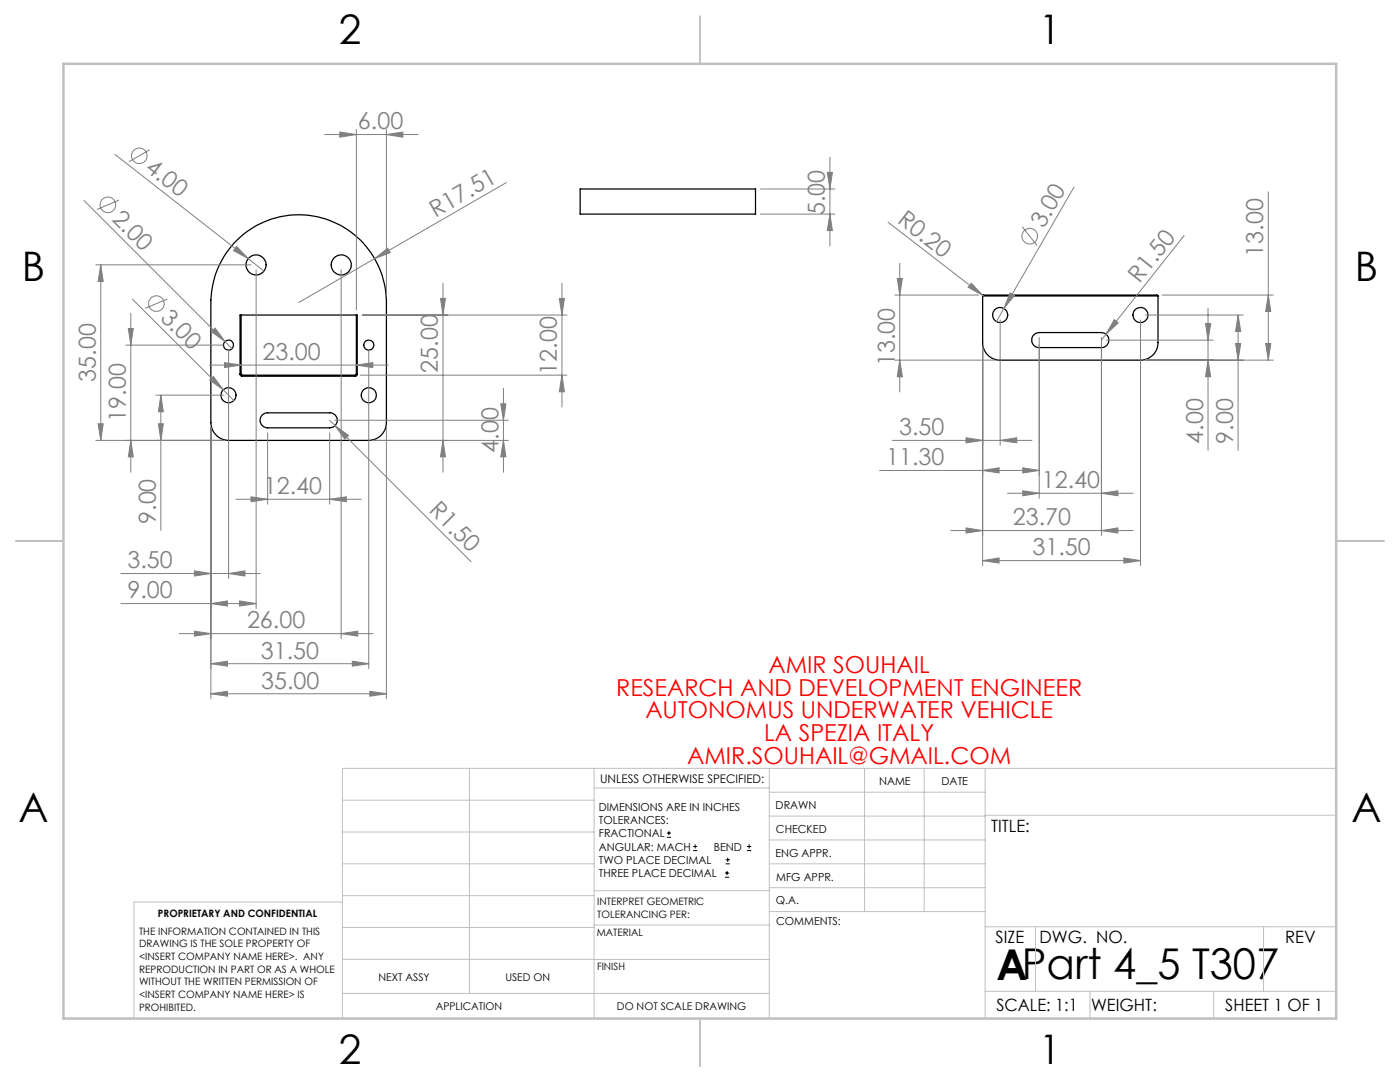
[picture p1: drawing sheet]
<svg xmlns="http://www.w3.org/2000/svg" width="279mm" height="216mm" viewBox="0 0 279 216" stroke-linecap="round" stroke-linejoin="round" font-family="sans-serif">
<g fill="none" stroke="#000" stroke-width=".25">
<path d="M115.8 37.7h35v5h-35zM47.3 47.9a17.5 17.5 0 0 1 18.8-3.8 17.5 17.5 0 0 1 11 15.8v24.4a3.6 3.6 0 0 1-3.5 3.6h-28a3.6 3.6 0 0 1-3.5-3.6v-24.4a17.6 17.6 0 0 1 5.2-12zM196.1 59.1v9.3a3.5 3.5 0 0 0 3.5 3.5h28a3.5 3.5 0 0 0 3.5-3.5v-9.3M196.1 59.1l.1-.2h34.8l.1 .2M196.1 59.1h35M47.9 74.6l.1 .3 .3 .2M47.9 74.6h.2M47.9 74.6v-11.7h23.4v11.7M48.1 74.6l.2 .3M48.1 62.9v11.7M48.3 74.9v.2M48.3 75.1h22.6"/>
<path d="M48.3 74.9h22.6M70.9 74.9v.2M71.1 74.6h.2M71.1 74.6l-.2 .3M71.1 62.9v11.7M71.3 74.6l-.1 .3-.3 .2M206.3 66.9l.3-.3 .8-.2h12.4a1.5 1.5 0 0 1 1.5 1.5 1.5 1.5 0 0 1-1.5 1.5h-12.4a1.48 1.48 0 0 1-1.4-.9 1.48 1.48 0 0 1 .3-1.6zM52.3 82.8l.9-.4h12.6a1.5 1.5 0 0 1 1.5 1.5 1.5 1.5 0 0 1-1.5 1.5h-12.4a1.51 1.51 0 0 1-1.4-.9 1.51 1.51 0 0 1 .3-1.7z"/>
<circle cx="51.1" cy="52.9" r="1.99"/>
<circle cx="68.1" cy="52.9" r="1.99"/>
<circle cx="45.6" cy="78.9" r="1.49"/>
<circle cx="45.6" cy="68.9" r=".99"/>
<circle cx="73.6" cy="68.9" r=".99"/>
<circle cx="73.6" cy="78.8" r="1.49"/>
<circle cx="199.6" cy="62.9" r="1.51"/>
<circle cx="227.6" cy="62.9" r="1.5"/>
</g>
<g fill="none" stroke="#808080" stroke-width=".2">
<path d="M22.9 30.8l26.6 20.8M23.7 39.9l-4.4 1.9M29.9 29.9l-4.2 2.4M64.8 26.8h18.7M67.8 26.4l3.3 .4-3.3 .6zM71.1 25.9v36M77.1 26.8l3.3-.4v1zM77.1 25.9v33M101 36.4l-26.2 15.2M151.8 37.7h14.8M165.1 34.4h1l-.5 3.3zM165.6 31.4v17.7"/>
<path d="M214.3 37.3l-14 24.3M253.1 38.3v33.6M16.8 40l28.1 28.2M19.1 52.8h31M20.1 52.8l.5 3.4h-1zM20.1 52.8v35.1M26.4 59.7l18.2 18.1M33.4 59.7l-4.4 1.8M47.2 49.2l2.3 2.4-2.9-1.6zM49.5 51.6l3.2 2.5M51.1 53.9v67.5M68.1 53.9v73.5"/>
<path d="M74.8 51.6l2.6-2.1 .5 .9zM74.8 51.6l-15.2 8.8M87.9 59.5h1l-.5 3.4zM88.4 56.5v37.7M111.6 59.5h1l-.5 3.4zM112.1 56.5v24.7M151.8 42.7h14.8M165.6 42.7l.5 3.3h-1zM177.2 44.3l18.9 14.6M178.6 58.9h16.7M179.1 55.6h1l-.5 3.3zM179.6 52.5v25.7"/>
<path d="M193.9 56.5l2.2 2.4-2.9-1.6zM196.1 58.9l.2 .2M201.6 58.5l.9 .4-2.2 2.7zM204 45.3l3 3.7M231.9 58.9h22.2M236.3 47l-15.6 19.7M253.1 58.9l.5 3.3h-1zM25.1 68.9h19.5M25.6 65.5h1l-.5 3.4zM26.1 62.5v31.7M31.1 78.8h13.5M32.1 78.8l.5 3.4h-1z"/>
<path d="M32.1 78.8v27M41.8 72.8h35.7M41.8 75.8l.8-.7 2 2.7zM42.2 66.2l.7-.7 2 2.7zM44.6 77.8l2.1 2.1M44.8 72.4l3.3 .4-3.3 .5zM44.9 68.2l1.4 1.4M45.6 69.8v45.6M71.1 72.8l3.3-.4v.9zM71.9 74.9h41.2M72.3 62.9h40.8M73.6 69.8v63.6"/>
<path d="M100.5 77.5v16.7M112.1 74.9l.5 3.3h-1zM178.6 71.9h20M179.6 71.9l.5 3.3h-1zM196.1 69.4v43.5M199.6 63.9v25M200.3 61.6l-1.4 2.6M207.4 67.3v32.1M219.8 67.3v39.6M220.7 66.7l-.9 1.2M220.8 67.9h21.3M222.4 63.8l.8 .6-2.5 2.3z"/>
<path d="M227.6 63.9v49M228.6 71.9h25.5M228.6 62.9h19.5M240.6 64.6h1l-.5 3.3zM241.1 71.9l.5 3.3h-1zM241.1 61.5v28.4M246.6 68.5h1l-.5 3.4zM247.1 62.9l.5 3.2h-1zM247.1 62.9v27M252.6 68.5h1l-.5 3.4zM19.1 87.9h25.5M19.6 84.6h1l-.5 3.3z"/>
<path d="M26.1 87.9l.5 3.3h-1zM31.6 84.6h1l-.5 3.3zM42.1 85.4v54M47.1 99.6h25M50.1 99.1l3.3 .5-3.3 .5zM53.4 86.4v14.2M65.8 99.6l3.3-.5v1zM65.8 86.4v14.2M65.8 83.9l1.1 1M66.8 83.9h34.7M66.9 84.9l2.7 2-.8 .7zM66.9 84.9l27.1 27.2"/>
<path d="M74.6 87.9h26.9M77.1 85.4v54M88.4 87.9l.5 3.3h-1zM99.9 80.6h1.1l-.5 3.3zM100.5 87.9l.5 3.3h-1.1zM175.5 93.9h31.9M178.1 87.9h27.9M192.8 87.3l3.3 .6-3.3 .5zM196.1 93.9l3.3-.6v1.1zM199.6 87.9l3.3-.6v1.1zM201 98.4h25.2M204.1 93.3l3.3 .6-3.3 .5z"/>
<path d="M204.1 97.9l3.3 .5-3.3 .5zM219.8 98.4l3.3-.5v1zM24.1 114.4h27.9M38.8 113.9l3.3 .5-3.3 .5zM45.6 114.4l3.3-.5v1zM47.8 119.9l3.3 .5-3.3 .5zM189.8 105.9h36.4M192.8 105.3l3.3 .6-3.3 .5zM196.1 111.9l3.3-.6v1.1zM196.1 111.9h31.5M219.8 105.9l3.3-.6v1.1zM224.3 111.3l3.3 .6-3.3 .5z"/>
<path d="M24.1 120.4h27M35.7 126.4h38.7M38.8 125.9l3.3 .5-3.3 .5zM42.1 138.4l3.3-.5v1zM42.1 132.4l3.3-.5v1zM42.1 120.4l3.3-.5v1zM42.1 138.4h35M42.1 132.4h31.5M68.1 126.4l3.3-.5v1zM70.3 131.9l3.3 .5-3.3 .5zM73.8 137.9l3.3 .5-3.3 .5z"/>
<circle cx="27.8" cy="31.1" r="1.56"/>
<circle cx="21.5" cy="40.9" r="1.56"/>
<circle cx="205.5" cy="47.1" r="1.56"/>
<circle cx="31.2" cy="60.6" r="1.56"/>
</g>
<g fill="none" stroke="#000" stroke-width=".2">
<path d="M133.1 167.1h.8M133.1 166.2h.8M133.5 165.8v.9M138.3 169.7h.8M138.3 168.9h.8M138.7 168.5v.8M144.7 175h.8M144.7 174.2h.8M144.8 172.4h.9M144.8 171.6h.9M145.1 173.8v.8M145.2 171.1v.9"/>
<path d="M149.1 169.7h.8M149.1 168.9h.8M149.5 168.5v.8"/>
</g>
<g fill="none" stroke="#c0c0c0" stroke-width=".2">
<path d="M68.3 159.7h50.3M93.7 153.3v44.9M118.6 153.3v49.9M118.6 157.2h34.9M153.5 153.3v49.9M153.5 158.1h43.1M172.5 153.3v28.6M184.4 153.3v28.6M196.6 153.3v49.9M266.7 153.3h-198.4v49.9M68.3 178.7h50.3M68.3 172.4h50.3"/>
<path d="M68.3 166h50.3M68.3 180h-41.6v23.2M118.6 177.7h35M153.5 167.6h43.1M153.5 162.8h43.1M153.5 172.4h43.1M153.5 177.1h43.1M196.6 162.7h70.1M68.3 198.2h85.2M68.3 191.4l85.2 .1M68.3 185.1h50.3M118.6 184.6h35"/>
<path d="M153.6 181.9h43M196.6 197.8h70.1M196.6 184.9h70.1M206.7 184.9v12.9M217.5 197.8v5.4M242.2 197.8v5.4M252.2 184.9v12.9"/>
</g>
<path d="M139.7 3.2v9.5M3.1 107.9h9.6M266.7 107.9h9.5M139.7 203.2v9.6" fill="none" stroke="#c0c0c0" stroke-width=".25"/>
<path d="M12.7 12.7h254v190.5h-254z" fill="none" stroke="#c0c0c0" stroke-width=".5"/>
<g fill="#808080">
<path d="M41.8 75.8l.8-.7 2 2.7z"/>
<path d="M42.2 66.2l.7-.7 2 2.7z"/>
<path d="M47.2 49.2l2.3 2.4-2.9-1.6z"/>
<path d="M193.9 56.5l2.2 2.4-2.9-1.6z"/>
<path d="M74.8 51.6l2.6-2.1 .5 .9z"/>
<path d="M222.4 63.8l.8 .6-2.5 2.3z"/>
<path d="M201.6 58.5l.9 .4-2.2 2.7z"/>
<path d="M66.9 84.9l2.7 2-.8 .7z"/>
<path d="M73.8 137.9l3.3 .5-3.3 .5zM42.1 138.4l3.3-.5v1z"/>
<path d="M50.1 99.1l3.3 .5-3.3 .5zM65.8 99.6l3.3-.5v1zM44.8 72.4l3.3 .4-3.3 .5zM71.1 72.8l3.3-.4v.9zM192.8 87.3l3.3 .6-3.3 .5zM199.6 87.9l3.3-.6v1.1zM196.1 93.9l3.3-.6v1.1zM204.1 93.3l3.3 .6-3.3 .5zM196.1 111.9l3.3-.6v1.1zM224.3 111.3l3.3 .6-3.3 .5zM192.8 105.3l3.3 .6-3.3 .5zM219.8 105.9l3.3-.6v1.1z"/>
<path d="M67.8 26.4l3.3 .4-3.3 .6zM77.1 26.8l3.3-.4v1z"/>
<path d="M219.8 98.4l3.3-.5v1zM204.1 97.9l3.3 .5-3.3 .5z"/>
<path d="M100.5 87.9l.5 3.3h-1.1zM99.9 80.6h1.1l-.5 3.3zM31.6 84.6h1l-.5 3.3zM32.1 78.8l.5 3.4h-1zM26.1 87.9l.5 3.3h-1zM25.6 65.5h1l-.5 3.4zM19.6 84.6h1l-.5 3.3zM20.1 52.8l.5 3.4h-1zM241.1 71.9l.5 3.3h-1zM240.6 64.6h1l-.5 3.3zM246.6 68.5h1l-.5 3.4zM247.1 62.9l.5 3.2h-1zM252.6 68.5h1l-.5 3.4zM253.1 58.9l.5 3.3h-1z"/>
<path d="M111.6 59.5h1l-.5 3.4zM112.1 74.9l.5 3.3h-1zM87.9 59.5h1l-.5 3.4zM88.4 87.9l.5 3.3h-1zM165.1 34.4h1l-.5 3.3zM165.6 42.7l.5 3.3h-1zM179.1 55.6h1l-.5 3.3zM179.6 71.9l.5 3.3h-1z"/>
<path d="M42.1 132.4l3.3-.5v1zM70.3 131.9l3.3 .5-3.3 .5zM38.8 113.9l3.3 .5-3.3 .5zM45.6 114.4l3.3-.5v1zM42.1 120.4l3.3-.5v1zM47.8 119.9l3.3 .5-3.3 .5zM38.8 125.9l3.3 .5-3.3 .5zM68.1 126.4l3.3-.5v1z"/>
</g>
<text font-size="8.5" x="198.9" y="195.5">APart 4_5 T307</text>
<g font-size="8.1">
<text x="67.6" y="8.9">2</text>
<text x="207.3" y="8.9">1</text>
<text x="4.4" y="56.2">B</text>
<text x="270.4" y="56.2">B</text>
<text x="3.7" y="164.1">A</text>
<text x="269.7" y="164.1">A</text>
<text x="67.6" y="212.4">2</text>
<text x="207.3" y="212.4">1</text>
</g>
<g font-size="4.7" fill="#808080">
<text x="71.4" y="25.8">6.00</text>
<text x="28.8" y="34" transform="rotate(38 28.8 34)">4.00</text>
<text x="22.2" y="43.9" transform="rotate(45 22.2 43.9)">2.00</text>
<text x="86.9" y="43.4" transform="rotate(-30 86.9 43.4)">R17.51</text>
<text x="164.6" y="43" transform="rotate(-90 164.6 43)">5.00</text>
<text x="178.9" y="44.3" transform="rotate(38 178.9 44.3)">R0.20</text>
<text x="208.3" y="45.7" transform="rotate(-60 208.3 45.7)">3.00</text>
<text x="252.1" y="51.2" transform="rotate(-90 252.1 51.2)">13.00</text>
<text x="227.4" y="56.7" transform="rotate(-52 227.4 56.7)">R1.50</text>
<text x="31.8" y="63.6" transform="rotate(45 31.8 63.6)">3.00</text>
<text x="52.4" y="71.8">23.00</text>
<text x="19.1" y="76.2" transform="rotate(-90 19.1 76.2)">35.00</text>
<text x="87.4" y="74.4" transform="rotate(-90 87.4 74.4)">25.00</text>
<text x="111.1" y="74.8" transform="rotate(-90 111.1 74.8)">12.00</text>
<text x="178.6" y="73.1" transform="rotate(-90 178.6 73.1)">13.00</text>
<text x="25.1" y="84.2" transform="rotate(-90 25.1 84.2)">19.00</text>
<text x="179.4" y="86.8">3.50</text>
<text x="240.1" y="88.5" transform="rotate(-90 240.1 88.5)">4.00</text>
<text x="246.1" y="88.5" transform="rotate(-90 246.1 88.5)">9.00</text>
<text x="99.5" y="90.4" transform="rotate(-90 99.5 90.4)">4.00</text>
<text x="176.8" y="92.8">11.30</text>
<text x="52.7" y="98.6">12.40</text>
<text x="207.9" y="97.4">12.40</text>
<text x="31.1" y="104.5" transform="rotate(-90 31.1 104.5)">9.00</text>
<text x="85.4" y="102" transform="rotate(45 85.4 102)">R1.50</text>
<text x="202.2" y="104.8">23.70</text>
<text x="25.4" y="113.4">3.50</text>
<text x="206.1" y="110.8">31.50</text>
<text x="25.4" y="119.4">9.00</text>
<text x="49.3" y="125.4">26.00</text>
<text x="52.1" y="131.4">31.50</text>
<text x="52.1" y="137.4">35.00</text>
</g>
<g font-size="4.7" fill="#f00">
<text x="153.4" y="134.3">AMIR SOUHAIL</text>
<text x="123" y="138.8">RESEARCH AND DEVELOPMENT ENGINEER</text>
<text x="128.8" y="143.4">AUTONOMUS UNDERWATER VEHICLE</text>
<text x="152.5" y="147.9">LA SPEZIA ITALY</text>
<text x="137.1" y="152.4">AMIR.SOUHAIL@GMAIL.COM</text>
</g>
<g font-size="3.4">
<text x="197.8" y="166">TITLE:</text>
<text x="198.7" y="188.1">SIZE</text>
<text x="207.5" y="188.1">DWG. NO.</text>
<text x="256.5" y="188.2">REV</text>
<text x="198.8" y="201.7">SCALE: 1:1</text>
<text x="217.7" y="201.8">WEIGHT:</text>
<text x="244.5" y="201.7">SHEET 1 OF 1</text>
</g>
<text font-size="2.4" x="119.8" y="156.2">UNLESS OTHERWISE SPECIFIED:</text>
<g font-size="2.2">
<text x="119.5" y="161.8">DIMENSIONS ARE IN INCHES</text>
<text x="154.8" y="161.4">DRAWN</text>
<text x="175.4" y="156.6">NAME</text>
<text x="187.9" y="156.7">DATE</text>
<text x="119.5" y="164.4">TOLERANCES:</text>
<text x="119.5" y="167.1">FRACTIONAL</text>
<text x="154.9" y="166.3">CHECKED</text>
<text x="119.5" y="169.7">ANGULAR: MACH</text>
<text x="119.5" y="172.4">TWO PLACE DECIMAL</text>
<text x="142.5" y="169.7">BEND</text>
<text x="154.8" y="170.9">ENG APPR.</text>
<text x="119.5" y="175">THREE PLACE DECIMAL</text>
<text x="154.9" y="175.7">MFG APPR.</text>
<text x="154.9" y="180.4">Q.A.</text>
<text x="154.9" y="184.6">COMMENTS:</text>
</g>
<g font-size="2.1">
<text x="75.5" y="195.7">NEXT ASSY</text>
<text x="100.9" y="195.7">USED ON</text>
<text x="86.9" y="201.5">APPLICATION</text>
<text x="123.1" y="201.6">DO NOT SCALE DRAWING</text>
</g>
<g font-size="2">
<text x="31.5" y="182.9">PROPRIETARY AND CONFIDENTIAL</text>
<text x="119.2" y="180.6">INTERPRET GEOMETRIC</text>
<text x="119.2" y="183.1">TOLERANCING PER:</text>
<text x="27.8" y="186.5">THE INFORMATION CONTAINED IN THIS</text>
<text x="27.8" y="189">DRAWING IS THE SOLE PROPERTY OF</text>
<text x="27.8" y="191.6">&lt;INSERT COMPANY NAME HERE&gt;. ANY</text>
<text x="119.1" y="186.7">MATERIAL</text>
<text x="27.8" y="194.1">REPRODUCTION IN PART OR AS A WHOLE</text>
<text x="27.8" y="196.6">WITHOUT THE WRITTEN PERMISSION OF</text>
<text x="119.1" y="193.5">FINISH</text>
<text x="27.8" y="199.1">&lt;INSERT COMPANY NAME HERE&gt; IS</text>
<text x="27.8" y="201.7">PROHIBITED.</text>
</g>
</svg>
